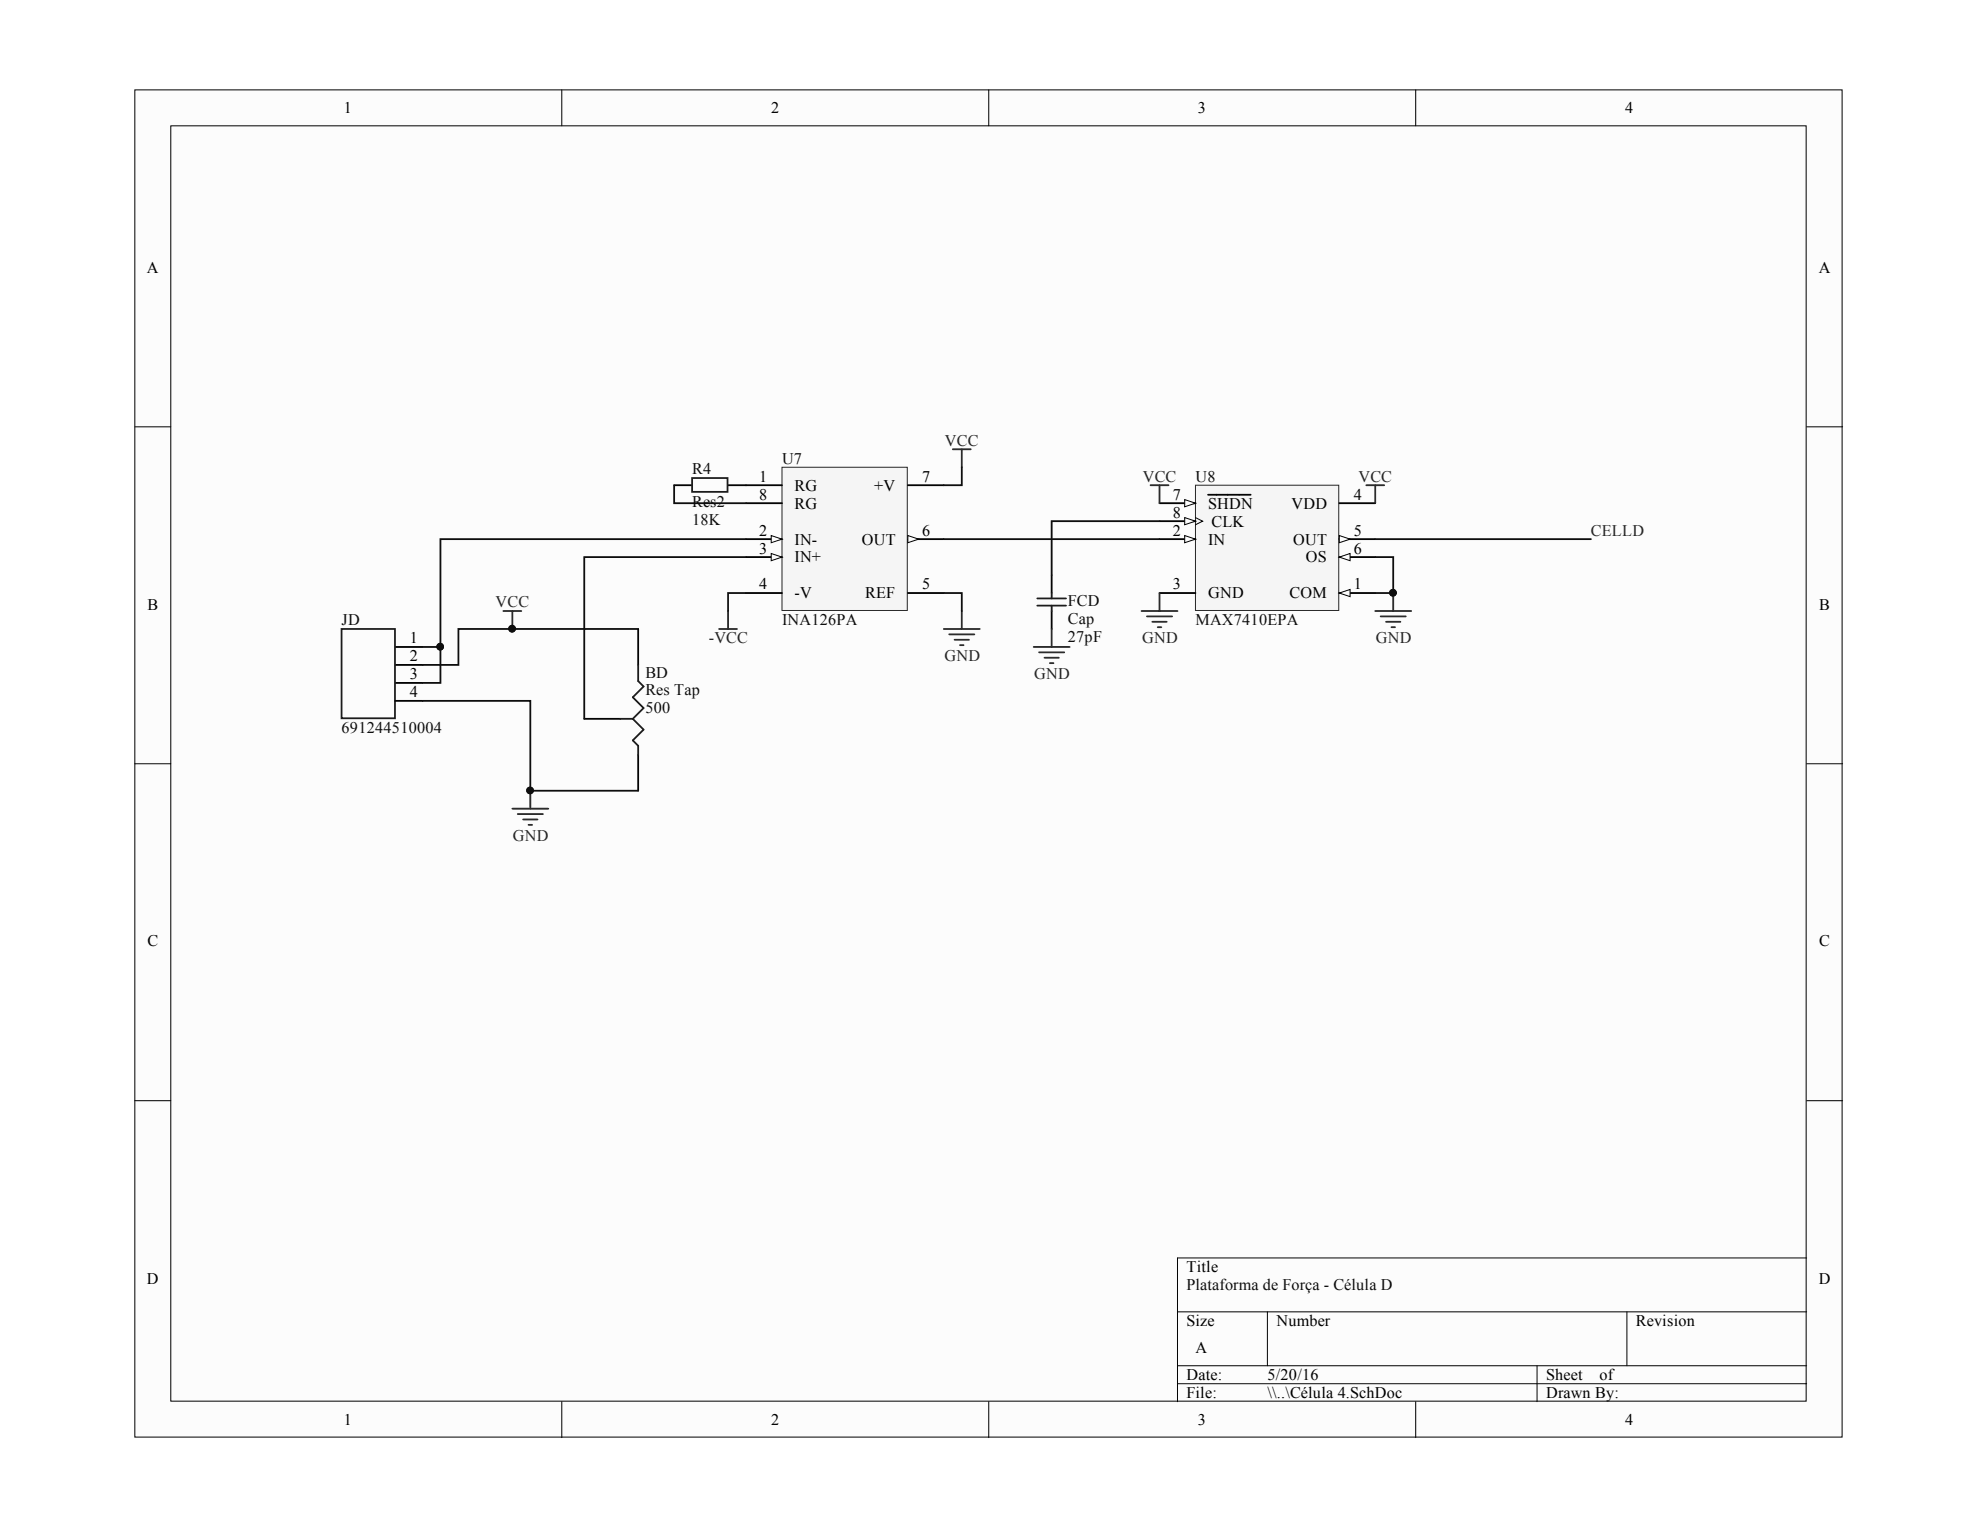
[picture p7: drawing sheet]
<svg xmlns="http://www.w3.org/2000/svg" width="279mm" height="216mm" viewBox="0 0 279 216" stroke-linecap="round" stroke-linejoin="round" font-family="sans-serif">
<g fill="#fcfcfc" stroke="#000" stroke-width=".14">
<path d="M19 12.7h240.9v190.1h-240.9z"/>
<path d="M24.1 17.8h230.8v179.9h-230.8z"/>
</g>
<g fill="none" stroke="#000" stroke-width=".14">
<path d="M79.3 12.7v5.1M139.5 12.7v5.1M199.8 12.7v5.1M19 60.2h5.1M254.9 60.2h5.1M19 107.8h5.1M254.9 107.8h5.1M19 155.3h5.1M254.9 155.3h5.1M254.9 177.5h-88.7v20.3M79.3 197.8v5.1M139.5 197.8v5.1"/>
<path d="M166.2 185.1h88.7M166.2 192.7h88.7M166.2 195.3h88.7M178.8 185.1v7.6M199.8 197.8v5.1M216.9 192.7v5.1M229.6 185.1v7.6"/>
</g>
<path d="M110.3 65.9h17.7v20.2h-17.7z" fill="#f5f5f5" stroke="#262626" stroke-width=".14"/>
<path d="M105.3 78.6h5M105.3 83.7h5" fill="none" stroke="#000" stroke-width=".25"/>
<path d="M108.8 78.1l1.5 .5-1.5 .5z" fill="#fcfcfc"/>
<path d="M108.8 78.1l1.5 .5-1.5 .5z" fill="none" stroke="#000" stroke-width=".14"/>
<path d="M105.3 76.1h5" fill="none" stroke="#000" stroke-width=".25"/>
<path d="M108.8 75.6l1.5 .5-1.5 .5z" fill="#fcfcfc"/>
<path d="M108.8 75.6l1.5 .5-1.5 .5z" fill="none" stroke="#000" stroke-width=".14"/>
<path d="M128.1 76.1h5.1" fill="none" stroke="#000" stroke-width=".25"/>
<path d="M128.1 75.6l1.5 .5-1.5 .5z" fill="#fcfcfc"/>
<path d="M128.1 75.6l1.5 .5-1.5 .5z" fill="none" stroke="#000" stroke-width=".14"/>
<path d="M95.1 68.5h2.6M102.7 68.5h7.6M105.3 71h5M128.1 68.5h5.1M55.8 96.4h3.8M55.8 93.8h3.8M55.8 91.3h3.8M55.8 98.9h3.8M90.1 88.8v5M128.1 83.7h5.1M82.4 101.4h5.1M90.1 106.5v5.1" fill="none" stroke="#000" stroke-width=".25"/>
<path d="M97.7 67.5h5v1.9h-5zM48.2 88.8h7.5v12.6h-7.5zM90.1 93.8v2.3l.7 .8-1.5 1.5 1.5 1.5-1.5 1.5M87.5 101.4h1.8M89.3 101.4l1.5 1.6-1.5 1.5 .8 .7v1.3" fill="none" stroke="#1c1c1c" stroke-width=".25"/>
<path d="M95.1 68.5v2.5h10.2M105.3 76.1h-43.1v15.2h-2.6M105.3 78.6h-22.9v22.8M135.7 65.9v2.6h-2.5M59.6 98.9h15.2v12.7h15.3M62.2 91.3v5.1h-2.6M90.1 88.8h-25.4v5h-5.1M105.3 83.7h-2.6v2.5M133.2 83.7h2.5v2.5" fill="none" stroke="#0e0e0e" stroke-width=".25"/>
<g fill="none" stroke="#262626" stroke-width=".25">
<path d="M134.4 63.4h2.6M135.7 63.4v2.5M71 86.2h2.6M72.3 86.2v2.6M101.5 88.8h2.5M102.7 86.2v2.6M133.2 88.8h5.1M133.9 89.5h3.6M134.7 90.3h2M135.5 91h.5M135.7 86.2v2.6M72.3 114.1h5.1"/>
<path d="M73.1 114.9h3.5M73.8 115.6h2M74.6 116.4h.5M74.8 111.6v2.5"/>
</g>
<g fill="#0e0e0e" stroke="#0e0e0e" stroke-width=".14">
<circle cx="72.3" cy="88.7" r=".47"/>
<circle cx="62.1" cy="91.3" r=".47"/>
<circle cx="74.8" cy="111.5" r=".47"/>
</g>
<path d="M168.7 68.5h20.2v17.6h-20.2z" fill="#f5f5f5" stroke="#262626" stroke-width=".14"/>
<path d="M163.6 73.5h5.1" fill="none" stroke="#000" stroke-width=".25"/>
<path d="M168.7 73l1 .5-1 .5" fill="none" stroke="#000" stroke-width=".14"/>
<path d="M167.2 73l1.5 .5-1.5 .5z" fill="#fcfcfc"/>
<path d="M167.2 73l1.5 .5-1.5 .5z" fill="none" stroke="#000" stroke-width=".14"/>
<path d="M189 83.7h5.1" fill="none" stroke="#000" stroke-width=".25"/>
<path d="M189 83.7l1.5-.5v1z" fill="#fcfcfc"/>
<path d="M189 83.7l1.5-.5v1z" fill="none" stroke="#000" stroke-width=".14"/>
<path d="M189 78.6h5.1" fill="none" stroke="#000" stroke-width=".25"/>
<path d="M189 78.6l1.5-.5v1z" fill="#fcfcfc"/>
<path d="M189 78.6l1.5-.5v1z" fill="none" stroke="#000" stroke-width=".14"/>
<path d="M163.6 71h5.1" fill="none" stroke="#000" stroke-width=".25"/>
<path d="M167.2 70.5l1.5 .5-1.5 .5z" fill="#fcfcfc"/>
<path d="M167.2 70.5l1.5 .5-1.5 .5z" fill="none" stroke="#000" stroke-width=".14"/>
<path d="M170.5 69.8h6M189 76.1h5.1" fill="none" stroke="#000" stroke-width=".25"/>
<path d="M189 75.6l1.5 .5-1.5 .5z" fill="#fcfcfc"/>
<path d="M189 75.6l1.5 .5-1.5 .5z" fill="none" stroke="#000" stroke-width=".14"/>
<path d="M163.6 76.1h5.1M189 71h5.1M163.6 83.7h5.1" fill="none" stroke="#000" stroke-width=".25"/>
<path d="M167.2 75.6l1.5 .5-1.5 .5z" fill="#fcfcfc"/>
<path d="M167.2 75.6l1.5 .5-1.5 .5z" fill="none" stroke="#000" stroke-width=".14"/>
<g fill="none" stroke="#262626" stroke-width=".25">
<path d="M162.4 68.5h2.5M163.6 68.5v2.5M192.8 68.5h2.5M194.1 68.5v2.5M145.9 91.3h5M146.6 92.1h3.6M147.4 92.8h2M148.1 93.6h.6M148.4 88.8v2.5M161.1 86.2h5.1M161.8 87h3.6M162.6 87.7h2"/>
<path d="M163.4 88.5h.5M163.6 83.7v2.5M194.1 86.2h5M194.8 87h3.6M195.6 87.7h2M196.3 88.5h.6M196.6 83.7v2.5"/>
</g>
<path d="M148.4 81.1v2.6M148.4 86.2v2.6" fill="none" stroke="#000" stroke-width=".25"/>
<path d="M146.4 84.4h4M146.4 85.5h4M148.4 83.7v.7M148.4 85.5v.7" fill="none" stroke="#1c1c1c" stroke-width=".25"/>
<path d="M133.2 76.1h30.4M163.6 73.5h-15.2v7.6M194.1 78.6h2.5v5.1h-2.5M194.1 76.1h30.4" fill="none" stroke="#0e0e0e" stroke-width=".25"/>
<circle cx="196.6" cy="83.6" r=".47" fill="#0e0e0e" stroke="#0e0e0e" stroke-width=".14"/>
<g font-size="2.3">
<text x="48.5" y="16">1</text>
<text x="108.8" y="16">2</text>
<text x="169" y="16">3</text>
<text x="229.3" y="16">4</text>
<text x="20.7" y="38.5">A</text>
<text x="256.6" y="38.5">A</text>
<text x="107.1" y="68">1</text>
<text x="107.1" y="70.5">8</text>
<text x="112.1" y="69.2">RG</text>
<text x="112.1" y="71.8">RG</text>
<text x="123.4" y="69.2">+V</text>
<text x="130.1" y="68">7</text>
<text x="165.5" y="70.5">7</text>
<text x="170.5" y="71.8">SHDN</text>
<text x="182.2" y="71.8">VDD</text>
<text x="191" y="70.5">4</text>
<text x="107.1" y="75.6">2</text>
<text x="112.1" y="76.8">IN-</text>
<text x="121.6" y="76.8">OUT</text>
<text x="130.1" y="75.6">6</text>
<text x="165.5" y="73">8</text>
<text x="165.5" y="75.6">2</text>
<text x="170.5" y="76.8">IN</text>
<text x="171" y="74.3">CLK</text>
<text x="182.5" y="76.8">OUT</text>
<text x="191" y="75.6">5</text>
<text x="107.1" y="83.2">4</text>
<text x="107.1" y="78.1">3</text>
<text x="112.1" y="79.4">IN+</text>
<text x="130.1" y="83.2">5</text>
<text x="165.5" y="83.2">3</text>
<text x="184.3" y="79.4">OS</text>
<text x="191" y="83.2">1</text>
<text x="191" y="78.1">6</text>
<text x="20.8" y="86.1">B</text>
<text x="112.1" y="84.4">-V</text>
<text x="122.1" y="84.4">REF</text>
<text x="170.5" y="84.4">GND</text>
<text x="182" y="84.4">COM</text>
<text x="256.7" y="86.1">B</text>
<text x="57.8" y="95.9">3</text>
<text x="57.8" y="93.3">2</text>
<text x="57.8" y="90.8">1</text>
<text x="57.8" y="98.4">4</text>
<text x="20.8" y="133.6">C</text>
<text x="256.7" y="133.6">C</text>
<text x="167.4" y="179.5">Title</text>
<text x="20.7" y="181.1">D</text>
<text x="256.6" y="181.1">D</text>
<text x="167.4" y="187.1">Size</text>
<text x="168.7" y="190.9">A</text>
<text x="180.1" y="187.1">Number</text>
<text x="230.8" y="187.1">Revision</text>
<text x="167.4" y="194.8">Date:</text>
<text x="167.4" y="197.3">File:</text>
<text x="178.8" y="194.8">5/20/16</text>
<text x="178.8" y="197.3">\\..\Célula 4.SchDoc</text>
<text x="218.2" y="194.8">Sheet</text>
<text x="218.2" y="197.3">Drawn By:</text>
<text x="225.7" y="194.8">of</text>
<text x="48.5" y="201.1">1</text>
<text x="108.8" y="201.1">2</text>
<text x="169" y="201.1">3</text>
<text x="229.3" y="201.1">4</text>
</g>
<g font-size="2.3" fill="#0e0e0e">
<text x="110.3" y="65.4">U7</text>
<text x="97.7" y="66.9">R4</text>
<text x="97.7" y="71.5">Res2</text>
<text x="168.7" y="68">U8</text>
<text x="97.7" y="74">18K</text>
<text x="48.2" y="88.2">JD</text>
<text x="110.3" y="88.2">INA126PA</text>
<text x="150.7" y="85.5">FCD</text>
<text x="150.7" y="88">Cap</text>
<text x="168.7" y="88.2">MAX7410EPA</text>
<text x="91.1" y="95.6">BD</text>
<text x="150.7" y="90.5">27pF</text>
<text x="91.1" y="100.7">500</text>
<text x="91.1" y="98.1">Res Tap</text>
<text x="48.2" y="103.5">691244510004</text>
<text x="167.4" y="182.1">Plataforma de Força - Célula D</text>
</g>
<g font-size="2.3" fill="#262626">
<text x="133.3" y="62.9">VCC</text>
<text x="161.3" y="68">VCC</text>
<text x="191.7" y="68">VCC</text>
<text x="224.5" y="75.6">CELLD</text>
<text x="69.9" y="85.7">VCC</text>
<text x="100" y="90.8">-VCC</text>
<text x="133.3" y="93.3">GND</text>
<text x="145.9" y="95.9">GND</text>
<text x="161.2" y="90.8">GND</text>
<text x="194.1" y="90.8">GND</text>
<text x="72.4" y="118.7">GND</text>
</g>
</svg>
